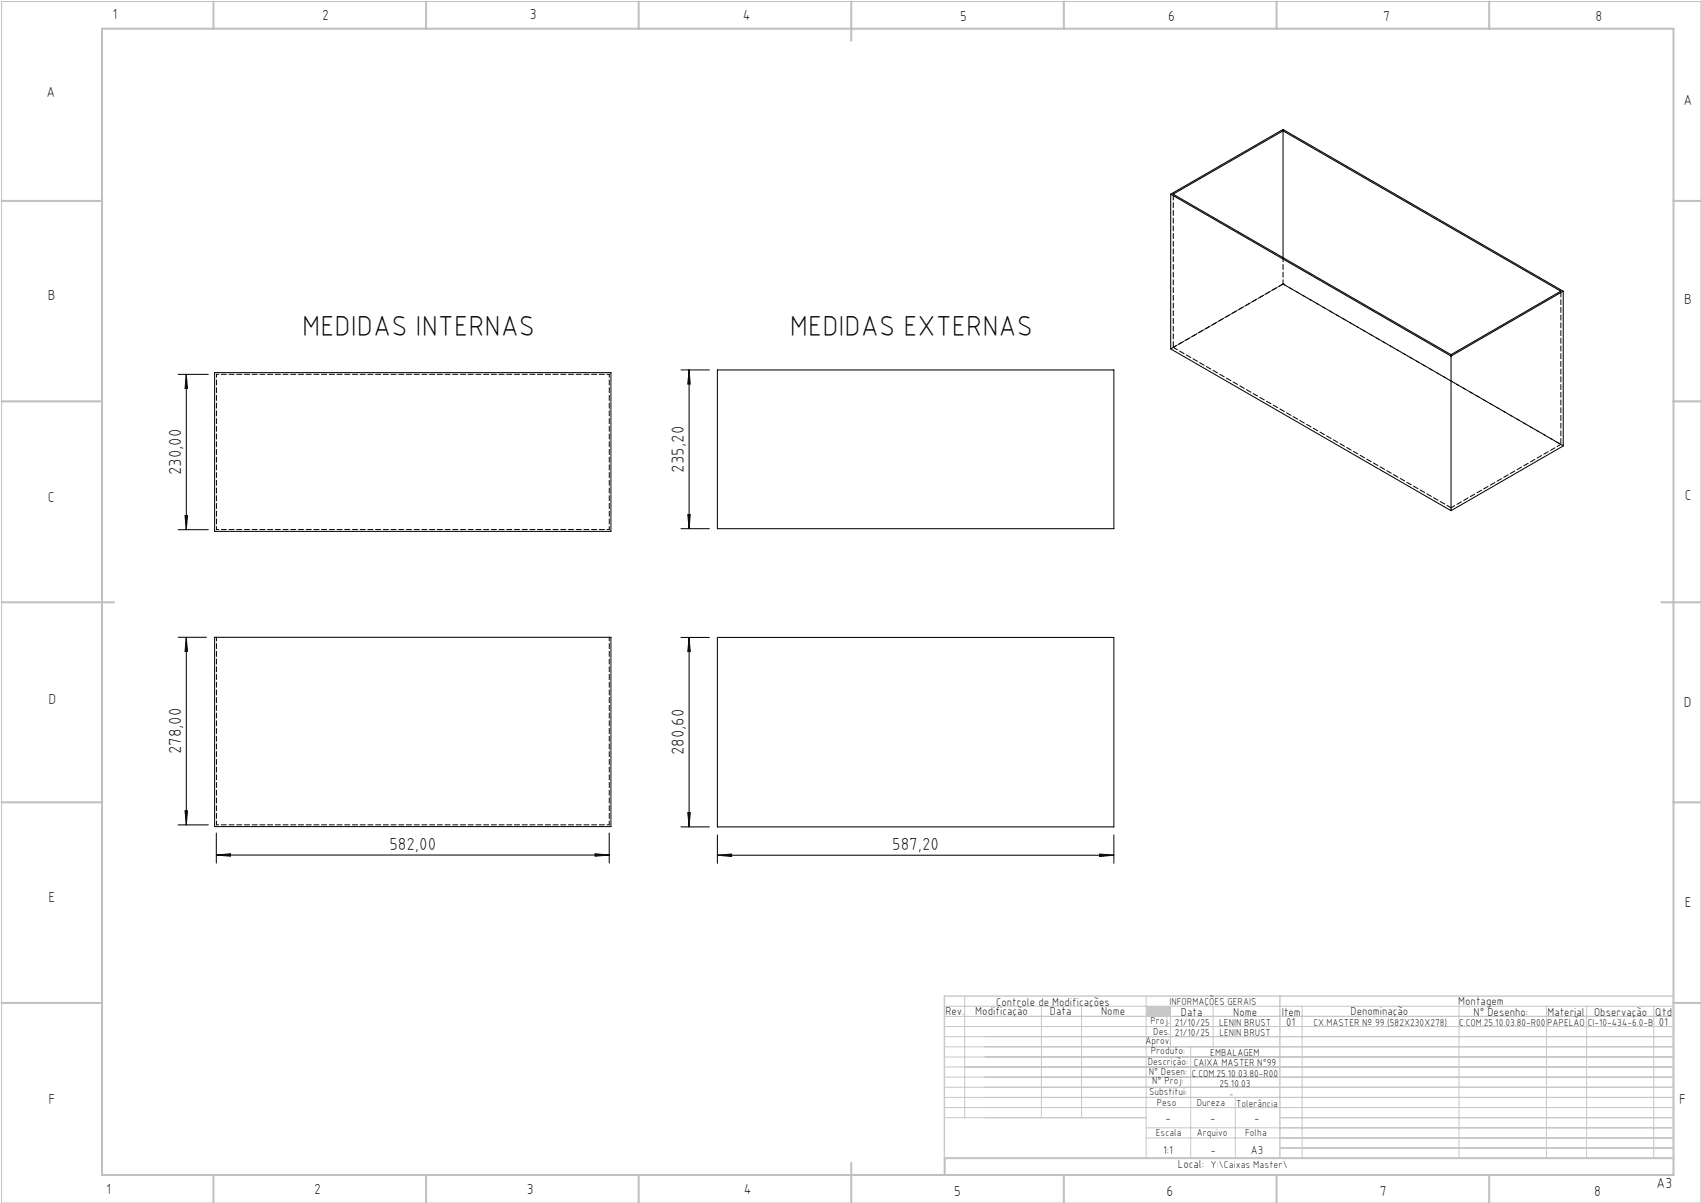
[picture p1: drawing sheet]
<svg xmlns="http://www.w3.org/2000/svg" width="420mm" height="297mm" viewBox="0 0 420 297" stroke-linecap="round" stroke-linejoin="round" font-family="sans-serif">
<path d="M.4 .4h419.6v296.6h-419.6z" fill="none" stroke="#c0c0c0" stroke-width=".25"/>
<g fill="none" stroke="#c0c0c0" stroke-width=".5">
<path d="M25.2 7.1h388v283h-388zM52.7 .4v6.7M105.2 .4v6.7M157.7 .4v6.7M210.2 .4v9.7M262.7 .4v6.7M315.2 .4v6.7M367.7 .4v6.7M.4 49.6h24.8M413.2 49.6h6.8M.4 99.1h24.8M413.2 99.1h6.8"/>
<path d="M.4 148.7h27.8M410.2 148.7h9.8M.4 198.1h24.8M413.2 198.1h6.8M.4 247.6h24.8M413.2 247.6h6.8M52.7 290.1v6.9M105.2 290.1v6.9M157.7 290.1v6.9M210.2 287.1v9.9M262.7 290.1v6.9M315.2 290.1v6.9"/>
<path d="M367.7 290.1v6.9M413.2 285.9h-179.9v4.2"/>
</g>
<g fill="none" stroke="#c3c8d2" stroke-width=".25">
<path d="M233.2 250.9h180M233.2 248.4h180M233.2 253.4h180M233.2 255.9h180M233.2 258.4h180M238.2 245.9v30M257.1 248.4v27.5M267.1 248.4v27.5M283 245.9v40M289 248.4v10M294 258.4v27.5M299.5 248.4v10"/>
<path d="M321.5 248.4v37.5M360.3 248.4v37.5M381.8 248.4v37.5M391.8 248.4v37.5M408.3 248.4v37.5M233.2 260.9h180M233.2 263.4h180M233.2 265.9h180M233.2 268.4h180M233.2 270.9h180M233.2 273.4h180M233.2 275.9h49.8"/>
<path d="M283 278.4h130.2M305 270.9v15M316 275.9h97.2M283 280.9h130.2M316 283.4h97.2"/>
</g>
<path d="M233.2 245.9h180v40h-180zM316 245.9v40" fill="none" stroke="#c3c8d2" stroke-width=".35"/>
<path d="M283 248.4h6v2.5h-6z" fill-rule="evenodd" fill="#c3c8d2"/>
<g fill="none" stroke="#000" stroke-width=".25">
<path d="M316.8 32.3v31.3M289.1 47.9v38.2l69.2 40M289.1 47.9l69.2 40M289.1 47.9l27.7-15.9 69.2 39.9M289.7 47.9l27.1-15.6 68.6 39.6-27.1 15.7zM386 71.9l-27.7 16M386 71.9v38.2l-27.7 16M44 92.4h7.4M46 92.4l.3 3.5h-.6zM46 92.4v38.4M53 92h97.8v39.2h-97.8zM168.1 91.3h7.1"/>
<path d="M170.1 91.3l.3 3.5h-.6zM170.1 91.3v39.2M177.1 91.3h97.9v39.2h-97.9zM358.3 87.9v38.2M44 130.8h7.4M45.7 127.3h.6l-.3 3.5zM168.1 130.5h7.1M169.8 127h.6l-.3 3.5zM44 157.3h7M46 157.3l.3 3.5h-.6zM46 157.3v46.4M53 157.3h97.8v46.8h-97.8z"/>
<path d="M168.1 157.4h7.1M170.1 157.4l.3 3.5h-.6zM170.1 157.4v46.7M177.1 157.4h97.9v46.7h-97.9zM44 203.7h7.4M45.7 200.2h.6l-.3 3.5zM53.4 211.1l3.5-.3v.6zM53.4 205.7v7.4M53.4 211.1h97M146.9 210.8l3.5 .3-3.5 .3zM150.4 205.7v7.4M168.1 204.1h7.1"/>
<path d="M169.8 200.6h.6l-.3 3.5zM177.1 211.1l3.6-.2v.6zM177.1 211.1h97.9M177.1 206.1v7M271.5 210.9l3.5 .2-3.5 .4zM275 206.1v7"/>
</g>
<g fill="#000">
<path d="M45.7 127.3h.6l-.3 3.5zM46 92.4l.3 3.5h-.6zM169.8 127h.6l-.3 3.5zM170.1 91.3l.3 3.5h-.6z"/>
<path d="M46 157.3l.3 3.5h-.6zM45.7 200.2h.6l-.3 3.5zM170.1 157.4l.3 3.5h-.6zM169.8 200.6h.6l-.3 3.5z"/>
<path d="M53.4 211.1l3.5-.3v.6zM146.9 210.8l3.5 .3-3.5 .3zM177.1 211.1l3.6-.2v.6zM271.5 210.9l3.5 .2-3.5 .4z"/>
</g>
<path d="M53.4 157.3v46.3M150.4 157.3v46.3" fill="none" stroke="#000" stroke-width=".25" stroke-dasharray="1.3 .6" stroke-dashoffset=".3"/>
<path d="M53.4 92.4h97M386 110.1l-69.2-40M150.4 130.7h-97M53.4 203.6h97" fill="none" stroke="#000" stroke-width=".25" stroke-dasharray="1.3 .6" stroke-dashoffset=".7"/>
<path d="M150.4 92.4v38.3M53.4 130.7v-38.3" fill="none" stroke="#000" stroke-width=".25" stroke-dasharray="1.3 .6" stroke-dashoffset=".5"/>
<path d="M316.8 31.9v.4M316.8 70.1h.1M358.3 87.5v.4" fill="none" stroke="#000" stroke-width=".25" stroke-dasharray="1.3 .6"/>
<path d="M316.8 63.6v6.5M316.8 70.1l-27.1 15.7M358.3 125.4l27.1-15.7" fill="none" stroke="#000" stroke-width=".25" stroke-dasharray="1.3 .6" stroke-dashoffset=".2"/>
<path d="M289.7 85.8l68.6 39.6M385.4 109.7l-68.6-39.6" fill="none" stroke="#000" stroke-width=".25" stroke-dasharray="1.3 .6" stroke-dashoffset=".1"/>
<path d="M289.7 47.9v37.9M385.4 71.9v37.8" fill="none" stroke="#000" stroke-width=".25" stroke-dasharray="1.3 .6" stroke-dashoffset="-.2"/>
<path d="M316.8 70.1l-27.7 16" fill="none" stroke="#000" stroke-width=".25" stroke-dasharray="1.3 .6" stroke-dashoffset="-.1"/>
<g font-size="7.1">
<text x="74.6" y="82.9">MEDIDAS INTERNAS</text>
<text x="195" y="82.9">MEDIDAS EXTERNAS</text>
</g>
<g font-size="4.3">
<text x="44.7" y="117.4" transform="rotate(-90 44.7 117.4)">230,00</text>
<text x="168.9" y="116.7" transform="rotate(-90 168.9 116.7)">235,20</text>
<text x="44.7" y="186.3" transform="rotate(-90 44.7 186.3)">278,00</text>
<text x="168.9" y="186.5" transform="rotate(-90 168.9 186.5)">280,60</text>
<text x="96.2" y="209.8">582,00</text>
<text x="220.3" y="209.8">587,20</text>
</g>
<g font-size="3.6">
<text x="27.8" y="4.8">1</text>
<text x="79.5" y="4.9">2</text>
<text x="130.8" y="4.8">3</text>
<text x="183.4" y="4.9">4</text>
<text x="237.1" y="5.1">5</text>
<text x="288.4" y="5.2">6</text>
<text x="341.5" y="5.1">7</text>
<text x="394" y="5.2">8</text>
<text x="11.5" y="24">A</text>
<text x="415.7" y="25.8">A</text>
<text x="11.8" y="74.1">B</text>
<text x="415.8" y="75.1">B</text>
<text x="11.8" y="124">C</text>
<text x="416" y="123.5">C</text>
<text x="12" y="173.7">D</text>
<text x="415.8" y="174.7">D</text>
<text x="12" y="222.6">E</text>
<text x="416" y="223.9">E</text>
<text x="12" y="272.6">F</text>
<text x="414.6" y="272.6">F</text>
<text x="409" y="293.3">A3</text>
<text x="26.2" y="294.8">1</text>
<text x="77.6" y="294.8">2</text>
<text x="130.1" y="294.8">3</text>
<text x="183.7" y="294.7">4</text>
<text x="235.6" y="295.2">5</text>
<text x="288" y="295.2">6</text>
<text x="340.7" y="295.2">7</text>
<text x="393.6" y="295.2">8</text>
</g>
<g font-size="2.9">
<text x="240.8" y="250.6">Modificação</text>
<text x="259.2" y="250.6">Data</text>
<text x="271.9" y="250.6">Nome</text>
<text x="290.9" y="288.4">Local:</text>
</g>
<g font-size="2.8">
<text x="233.4" y="250.6">Rev.</text>
<text x="246" y="248.4">Controle de Modificações</text>
<text x="291.6" y="250.8">Data</text>
<text x="304.5" y="250.8">Nome</text>
<text x="316.5" y="250.9">Item</text>
<text x="333.5" y="250.5">Denominação</text>
<text x="360.1" y="248.2">Montagem</text>
<text x="363.9" y="250.8">N° Desenho:</text>
<text x="382.1" y="250.8">Material</text>
<text x="393.6" y="250.8">Observação</text>
<text x="408.7" y="250.9">Qtd</text>
<text x="317.6" y="253.3">01</text>
<text x="409.6" y="253.3">01</text>
<text x="287.7" y="276.9">-</text>
<text x="298.8" y="276.9">-</text>
<text x="309.7" y="276.9">-</text>
<text x="287.2" y="284.8">1:1</text>
<text x="298.9" y="284.8">-</text>
<text x="308.8" y="284.8">A3</text>
</g>
<g font-size="2.5">
<text x="288.7" y="248.2">INFORMAÇÕES GERAIS</text>
<text x="282.8" y="257.8">Aprov.</text>
<text x="284.1" y="252.9">Proj.</text>
<text x="284.8" y="255.4">Des.</text>
<text x="290.1" y="255.8">21/10/25</text>
<text x="290.1" y="253.3">21/10/25</text>
<text x="301" y="253.3">LENIN BRUST</text>
<text x="301.1" y="255.8">LENIN BRUST</text>
<text x="324.3" y="253.3">CX.MASTER Nº 99 (582X230X278)</text>
<text x="360.3" y="253.3">C.COM.25.10.03.80-R00</text>
<text x="382" y="253.3">PAPELÃO</text>
<text x="392" y="253.3">CI-10-434-6.0-B</text>
<text x="283.4" y="262.9">Descrição:</text>
<text x="284.2" y="260.3">Produto:</text>
<text x="294.7" y="263.3">CAIXA MASTER N°99</text>
<text x="298.8" y="260.7">EMBALAGEM</text>
<text x="283.7" y="265.4">N° Desen:</text>
<text x="284.5" y="267.7">N° Proj:</text>
<text x="294.3" y="265.9">C.COM.25.10.03.80-R00</text>
<text x="301.1" y="268.3">25.10.03</text>
<text x="283.7" y="270.4">Substitui:</text>
<text x="285.6" y="273">Peso</text>
<text x="295.5" y="273">Dureza</text>
<text x="305.2" y="273.3">Tolerância</text>
<text x="285.4" y="280.4">Escala</text>
<text x="295.5" y="280.4">Arquivo</text>
<text x="307.5" y="280.4">Folha</text>
<text x="298.9" y="288.4">Y:\Caixas Master\</text>
</g>
<text font-size="2.1" x="303.5" y="270.9">-</text>
</svg>
